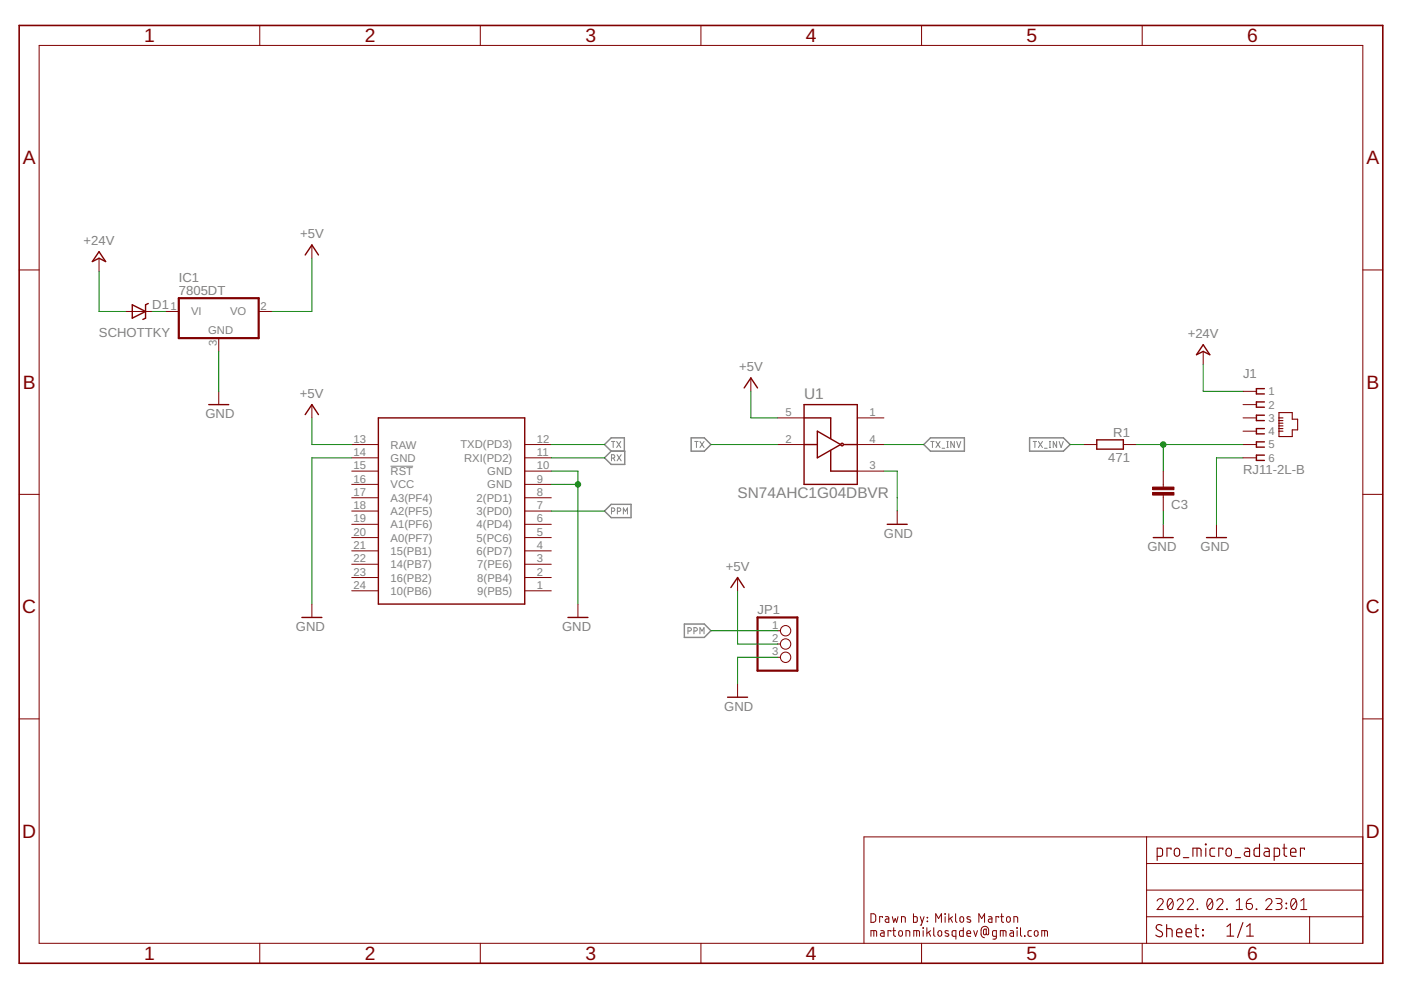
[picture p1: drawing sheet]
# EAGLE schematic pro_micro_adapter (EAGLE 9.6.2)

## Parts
C3  C-EUC0805  [C0805]
D1  SCHOTTKY  [DO-214AC]
IC1  7805DT  [TO252]
J1  RJ11-2L-B  [RJ11-NO_SHIELD]
JP1  PINHD-1X3  [1X03]
R1  471  R-EU_R0805  [R0805]
U1  SN74AHC1G04DBVR  [SOT95P280X145-5N]
U$1  ARDUINO_MICRO_PRO  [ARDUINO_MICRO_PRO]

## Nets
+5V: IC1.2(VO) JP1.2 U1.5(VCC) U$1.13(RAW)
+24V: D1.A J1.1
GND: C3.1 IC1.3(GND) J1.6 JP1.3 U1.3(GND) U$1.9(GND) U$1.10(GND) U$1.14(GND)
N$1: D1.C IC1.1(VI)
PPM: JP1.1 U$1.7(3(PD0))
RX: U$1.11(RXI(PD2))
TX: U1.2(A) U$1.12(TXD(PD3))
TX_INV: R1.2 U1.4(Y)
TX_R: C3.2 J1.5 R1.1
Unconnected: J1.2 J1.3 J1.4 U1.1(NC) U$1.1(9(PB5)) U$1.2(8(PB4)) U$1.3(7(PE6)) U$1.4(6(PD7)) U$1.5(5(PC6)) U$1.6(4(PD4)) U$1.8(2(PD1)) U$1.15(!RST) U$1.17(A3(PF4)) U$1.18(A2(PF5)) U$1.19(A1(PF6)) U$1.20(A0(PF7)) U$1.21(15(PB1)) U$1.22(14(PB7)) U$1.23(16(PB2)) U$1.24(10(PB6))

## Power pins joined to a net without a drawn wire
VCC: U$1.16(VCC)
